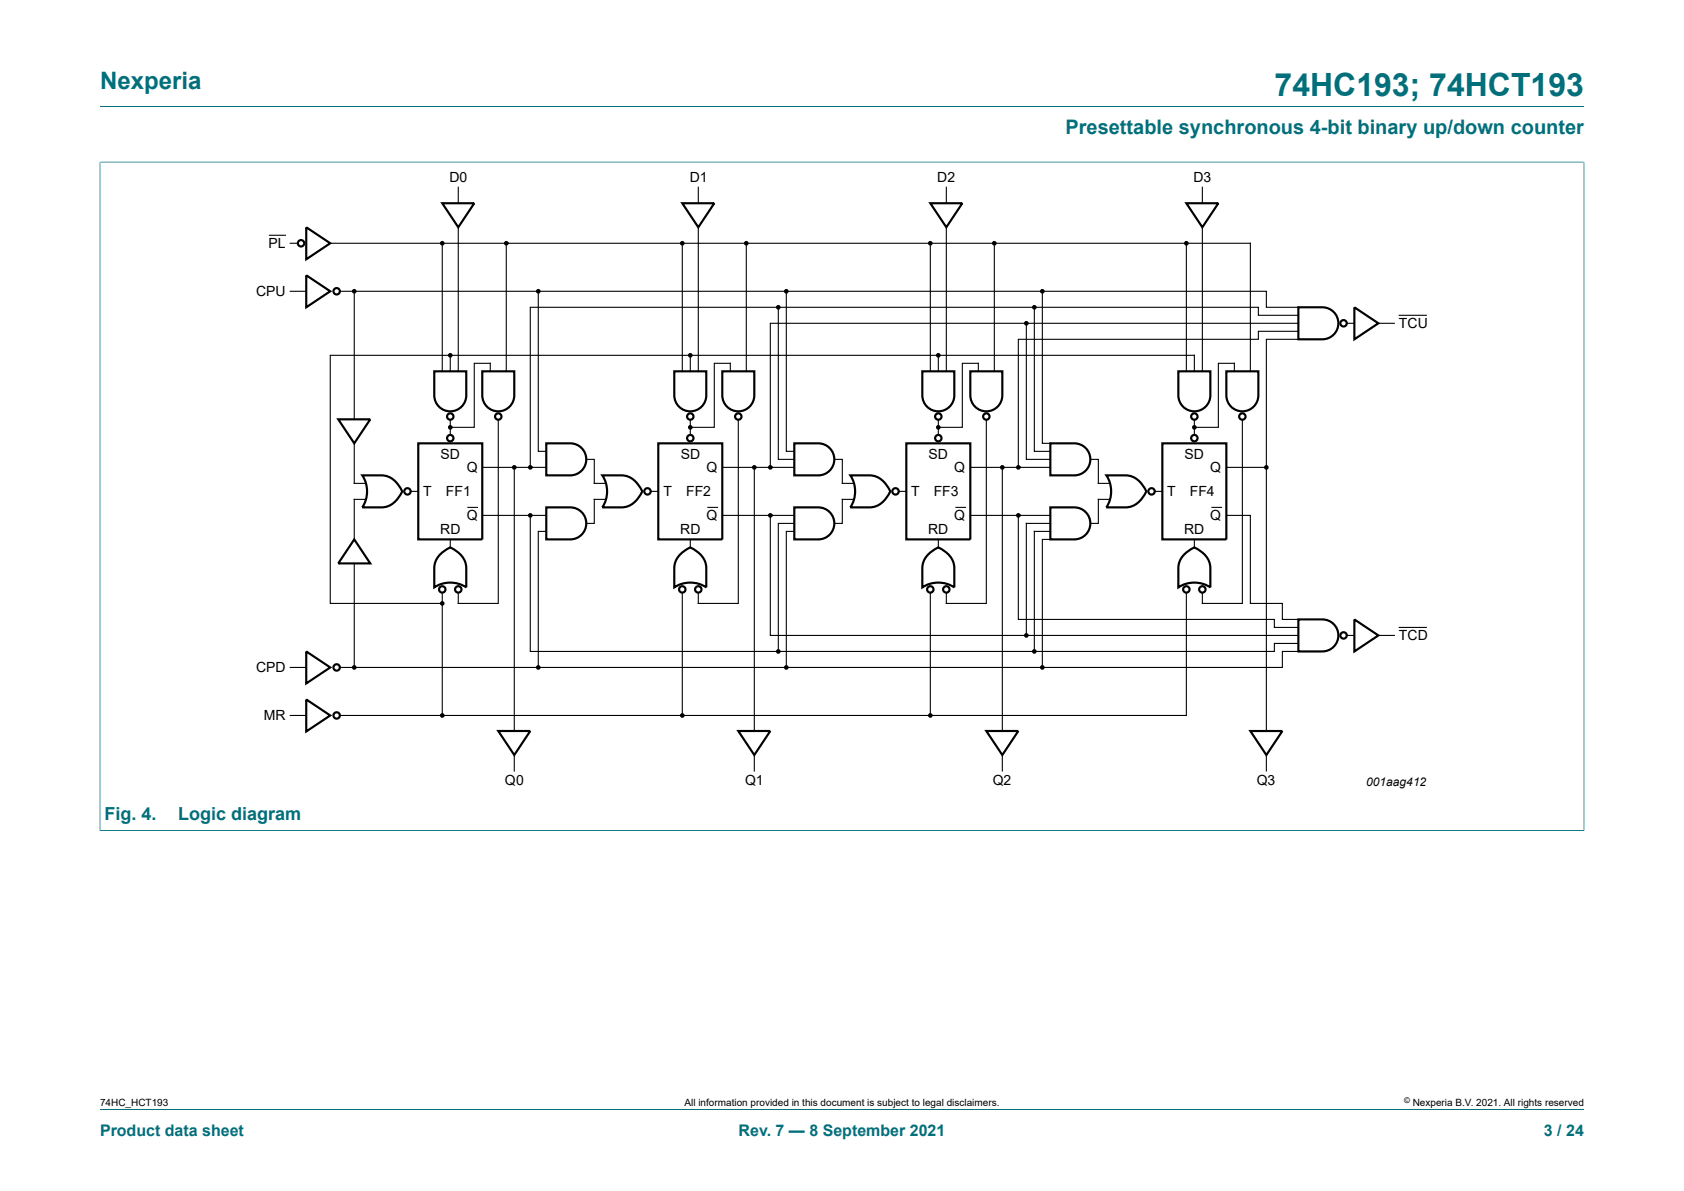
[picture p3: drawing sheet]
<svg xmlns="http://www.w3.org/2000/svg" width="297mm" height="210mm" viewBox="0 0 297 210" stroke-linecap="round" stroke-linejoin="round" font-family="sans-serif">
<path d="M17.6 18.8h261.8M17.6 28.6h261.8M17.6 28.5v118M279.4 28.5v118M17.6 146.4h261.8M17.6 195.6h261.8" fill="none" stroke="#036f7b" stroke-width=".18"/>
<g fill="none" stroke="#000" stroke-width=".38">
<path d="M78 35.8h5.6l-2.8 4.3zM120.3 35.8h5.7l-2.8 4.3zM164.1 35.8h5.6l-2.8 4.3zM209.2 35.8h5.7l-2.8 4.3zM54 48.5l4.2 2.9-4.2 2.8zM54 40.1l4.2 2.8-4.2 2.8zM229 54.2h4.2a2.82 2.82 0 0 1 2.8 2.8 2.82 2.82 0 0 1-2.8 2.8h-4.2zM238.9 54.2l4.2 2.8-4.2 2.8zM59.7 73.9h5.6l-2.8 4.3zM73.8 78.2h11.3v16.9h-11.3zM76.6 65.5h5.6v4.2a2.82 2.82 0 0 1-2.8 2.8 2.82 2.82 0 0 1-2.8-2.8zM85.1 65.5h5.6v4.2a2.82 2.82 0 0 1-2.8 2.8 2.82 2.82 0 0 1-2.8-2.8z"/>
<path d="M96.3 78.2h4.3a2.82 2.82 0 0 1 2.8 2.8 2.82 2.82 0 0 1-2.8 2.8h-4.3zM116.1 78.2h11.3v16.9h-11.3zM118.9 65.5h5.7v4.2a2.82 2.82 0 0 1-2.9 2.8 2.82 2.82 0 0 1-2.8-2.8zM127.4 65.5h5.6v4.2a2.82 2.82 0 0 1-2.8 2.8 2.82 2.82 0 0 1-2.8-2.8zM140.1 78.2h4.2a2.82 2.82 0 0 1 2.8 2.8 2.82 2.82 0 0 1-2.8 2.8h-4.2zM159.8 78.2h11.3v16.9h-11.3zM162.7 65.5h5.6v4.2a2.82 2.82 0 0 1-2.8 2.8 2.82 2.82 0 0 1-2.8-2.8zM171.1 65.5h5.7v4.2a2.82 2.82 0 0 1-2.8 2.8 2.82 2.82 0 0 1-2.9-2.8zM185.2 78.2h4.3a2.82 2.82 0 0 1 2.8 2.8 2.82 2.82 0 0 1-2.8 2.8h-4.3zM205 78.2h11.3v16.9h-11.3zM207.8 65.5h5.7v4.2a2.82 2.82 0 0 1-2.9 2.8 2.82 2.82 0 0 1-2.8-2.8zM216.3 65.5h5.6v4.2a2.82 2.82 0 0 1-2.8 2.8 2.82 2.82 0 0 1-2.8-2.8z"/>
<path d="M62.5 95.1l2.8 4.2h-5.6zM63.9 83.8h3.4a4.1 4.1 0 0 1 3.6 2.8 4.4 4.4 0 0 1-3.6 2.9h-3.4a5.1 5.1 0 0 0 0-5.7zM77.6 97.8l1.8-1.3a4.4 4.4 0 0 1 2.8 3.7v3.4a5.1 5.1 0 0 0-5.6 0v-3.4a3.4 3.4 0 0 1 1-2.4zM96.3 89.5h4.3a2.82 2.82 0 0 1 2.8 2.8 2.82 2.82 0 0 1-2.8 2.8h-4.3zM106.2 83.8h3.4a4.1 4.1 0 0 1 3.7 2.8 4.4 4.4 0 0 1-3.7 2.9h-3.4a5.1 5.1 0 0 0 0-5.7zM119.9 97.8l1.8-1.3a4.4 4.4 0 0 1 2.9 3.7v3.4a5.1 5.1 0 0 0-5.7 0v-3.4a3.4 3.4 0 0 1 1-2.4zM140.1 89.5h4.2a2.82 2.82 0 0 1 2.8 2.8 2.82 2.82 0 0 1-2.8 2.8h-4.2zM150 83.8h3.4a4.1 4.1 0 0 1 3.6 2.8 4.4 4.4 0 0 1-3.6 2.9h-3.4a5.1 5.1 0 0 0 0-5.7zM163.7 97.8l1.8-1.3a4.4 4.4 0 0 1 2.8 3.7v3.4a5.1 5.1 0 0 0-5.6 0v-3.4a3.4 3.4 0 0 1 1-2.4zM185.2 89.5h4.3a2.82 2.82 0 0 1 2.8 2.8 2.82 2.82 0 0 1-2.8 2.8h-4.3zM195.1 83.8h3.4a4.1 4.1 0 0 1 3.7 2.8 4.4 4.4 0 0 1-3.7 2.9h-3.4a5.1 5.1 0 0 0 0-5.7zM208.8 97.8l1.8-1.3a4.4 4.4 0 0 1 2.9 3.7v3.4a5.1 5.1 0 0 0-5.7 0v-3.4a3.4 3.4 0 0 1 1-2.4z"/>
<path d="M54 114.9l4.2 2.8-4.2 2.8zM229 109.2h4.2a2.82 2.82 0 0 1 2.8 2.8 2.82 2.82 0 0 1-2.8 2.9h-4.2zM238.9 109.2l4.2 2.8-4.2 2.9zM54 123.3l4.2 2.9-4.2 2.8zM87.9 128.9h5.6l-2.8 4.2zM130.2 128.9h5.7l-2.9 4.2zM174 128.9h5.6l-2.8 4.2zM220.5 128.9h5.7l-2.9 4.2z"/>
<circle cx="53.1" cy="42.9" r=".56"/>
<circle cx="59.4" cy="51.4" r=".56"/>
<circle cx="237" cy="57" r=".56"/>
<circle cx="79.4" cy="77.3" r=".56"/>
<circle cx="79.4" cy="73.4" r=".56"/>
<circle cx="87.9" cy="73.4" r=".56"/>
<circle cx="121.7" cy="73.4" r=".56"/>
<circle cx="121.7" cy="77.3" r=".56"/>
<circle cx="130.2" cy="73.4" r=".56"/>
<circle cx="165.5" cy="73.4" r=".56"/>
<circle cx="165.5" cy="77.3" r=".56"/>
<circle cx="174" cy="73.4" r=".56"/>
<circle cx="210.6" cy="77.3" r=".56"/>
<circle cx="210.6" cy="73.4" r=".56"/>
<circle cx="219.1" cy="73.4" r=".56"/>
<circle cx="71.9" cy="86.6" r=".56"/>
<circle cx="114.2" cy="86.6" r=".56"/>
<circle cx="157.9" cy="86.6" r=".56"/>
<circle cx="203.1" cy="86.6" r=".56"/>
<circle cx="59.4" cy="117.7" r=".56"/>
<circle cx="78" cy="103.9" r=".56"/>
<circle cx="80.8" cy="103.9" r=".56"/>
<circle cx="120.3" cy="103.9" r=".56"/>
<circle cx="123.2" cy="103.9" r=".56"/>
<circle cx="164.1" cy="103.9" r=".56"/>
<circle cx="166.9" cy="103.9" r=".56"/>
<circle cx="209.2" cy="103.9" r=".56"/>
<circle cx="212.1" cy="103.9" r=".56"/>
<circle cx="237" cy="112" r=".56"/>
<circle cx="59.4" cy="126.2" r=".56"/>
</g>
<g fill="none" stroke="#000" stroke-width=".19">
<path d="M80.8 33v2.8M123.2 33v2.8M166.9 33v2.8M212.1 33v2.8M47.5 41.5h2.8M51.2 51.4h2.8M51.2 42.9h1.3M58.2 42.9h162.3v22.6M59.9 51.4h163.4v2.8h5.7M62.5 51.4v22.5M78 42.9v22.6M80.8 40.1v25.4"/>
<path d="M89.3 42.9v22.6M94.9 51.4v28.2h1.4M120.3 42.9v22.6M123.2 40.1v25.4M131.6 42.9v22.6M137.3 54.2v26.8h2.8M138.7 51.4v28.2h1.4M164.1 42.9v22.6M166.9 40.1v25.4M175.4 42.9v22.6M181 57v24h4.2M182.4 54.2v25.4h2.8"/>
<path d="M183.8 51.4v26.8h1.4M209.2 42.9v22.6M212.1 40.1v25.4M229 59.8h-5.7v22.6h-7M229 55.6h-7.1v-1.4h-128.4v28.2M229 57h-93.1v25.4M229 58.4h-7.1v1.4h-42.3v22.6M237.5 57h1.4M243.1 57h2.8M246.8 55.6h4.8M62.5 78.2v7h2M79.4 62.6v2.9"/>
<path d="M79.4 74v1.3M86.5 65.5v-1.4h-2.9v11.2h-4.2v1.4M87.9 74v32.4h-7.1v-1.9M121.7 62.6v2.9M121.7 74v1.3M128.8 65.5v-1.4h-2.8v11.2h-4.3v1.4M130.2 74v32.4h-7v-1.9M165.5 62.6v2.9M165.5 74v1.3M172.5 65.5v-1.4h-2.8v11.2h-4.2v1.4M174 74v32.4h-7.1v-1.9M210.6 65.5v-2.9h-152.4v43.8h19.8"/>
<path d="M210.6 74v1.3M217.7 65.5v-1.4h-2.8v11.2h-4.3v1.4M219.1 74v32.4h-7v-1.9M62.5 99.3v18.4M64.5 88.1l-2-.1v7.1M72.4 86.6h1.4M79.4 95.1v1.4M82.5 89.5h1.7M85.1 82.4h11.2M85.1 90.9h11.2M90.7 82.4v46.5M93.5 90.9v24h131.3v-1.4h4.2"/>
<path d="M96.3 93.7h-1.4v24M103.4 81h1.4v4.2h2M106.8 88.1h-2v4.2h-1.4M114.8 86.6h1.3M121.7 95.1v1.4M124.8 89.5h1.7M127.4 82.4h12.7M127.4 90.9h12.7M133 82.4v46.5M135.9 90.9v21.1h93.1M140.1 92.3h-2.8v22.6M140.1 93.7h-1.4v24"/>
<path d="M147.1 81h1.5v4.2h1.9M150.5 88.1h-1.9v4.2h-1.5M158.5 86.6h1.3M165.5 95.1v1.4M168.6 89.5h1.7M171.1 82.4h14.1M171.1 90.9h14.1M176.8 82.4v46.5M179.6 90.9v18.3h45.2v1.4h4.2M185.2 95.1h-1.4v22.6M185.2 92.3h-4.2v19.7M185.2 93.7h-2.8v21.2"/>
<path d="M192.3 81h1.4v4.2h2M195.7 88.1h-2v4.2h-1.4M203.7 86.6h1.3M210.6 95.1v1.4M213.7 89.5h1.7M216.3 90.9h4.2v15.5h5.7v2.8h2.8M223.3 82.4v46.5M51.2 117.7h2.8M78 104.5v21.6M120.3 104.5v21.6M164.1 104.5v21.6M209.2 104.5v21.7h-149.3"/>
<path d="M229 114.9h-2.8v2.8h-166.3M237.5 112h1.4M243.1 112h2.8M246.8 110.6h4.8M51.2 126.2h2.8M90.7 133.1v2.8M133 133.1v2.8M176.8 133.1v2.8M223.3 133.1v2.8"/>
</g>
<g fill="#000">
<circle cx="62.5" cy="51.4" r=".28"/>
<circle cx="78" cy="42.9" r=".28"/>
<circle cx="89.3" cy="42.9" r=".28"/>
<circle cx="94.9" cy="51.4" r=".28"/>
<circle cx="120.3" cy="42.9" r=".28"/>
<circle cx="131.6" cy="42.9" r=".28"/>
<circle cx="137.3" cy="54.2" r=".28"/>
<circle cx="138.7" cy="51.4" r=".28"/>
<circle cx="164.1" cy="42.9" r=".28"/>
<circle cx="175.4" cy="42.9" r=".28"/>
<circle cx="181" cy="57" r=".28"/>
<circle cx="182.4" cy="54.2" r=".28"/>
<circle cx="183.8" cy="51.4" r=".28"/>
<circle cx="209.2" cy="42.9" r=".28"/>
<circle cx="79.4" cy="62.6" r=".28"/>
<circle cx="79.4" cy="75.3" r=".28"/>
<circle cx="121.7" cy="62.6" r=".28"/>
<circle cx="121.7" cy="75.3" r=".28"/>
<circle cx="165.5" cy="62.6" r=".28"/>
<circle cx="165.5" cy="75.3" r=".28"/>
<circle cx="210.6" cy="75.3" r=".28"/>
<circle cx="90.7" cy="82.4" r=".28"/>
<circle cx="93.5" cy="90.9" r=".28"/>
<circle cx="93.5" cy="82.4" r=".28"/>
<circle cx="133" cy="82.4" r=".28"/>
<circle cx="135.9" cy="82.4" r=".28"/>
<circle cx="135.9" cy="90.9" r=".28"/>
<circle cx="176.8" cy="82.4" r=".28"/>
<circle cx="179.6" cy="90.9" r=".28"/>
<circle cx="179.6" cy="82.4" r=".28"/>
<circle cx="223.3" cy="82.4" r=".28"/>
<circle cx="62.5" cy="117.7" r=".28"/>
<circle cx="78" cy="106.4" r=".28"/>
<circle cx="94.9" cy="117.7" r=".28"/>
<circle cx="137.3" cy="114.9" r=".28"/>
<circle cx="138.7" cy="117.7" r=".28"/>
<circle cx="181" cy="112" r=".28"/>
<circle cx="182.4" cy="114.9" r=".28"/>
<circle cx="183.8" cy="117.7" r=".28"/>
<circle cx="78" cy="126.2" r=".28"/>
<circle cx="120.3" cy="126.2" r=".28"/>
<circle cx="164.1" cy="126.2" r=".28"/>
</g>
<g fill="none" stroke="#000" stroke-width=".25">
<circle cx="62.5" cy="51.4" r=".28"/>
<circle cx="78" cy="42.9" r=".28"/>
<circle cx="89.3" cy="42.9" r=".28"/>
<circle cx="94.9" cy="51.4" r=".28"/>
<circle cx="120.3" cy="42.9" r=".28"/>
<circle cx="131.6" cy="42.9" r=".28"/>
<circle cx="137.3" cy="54.2" r=".28"/>
<circle cx="138.7" cy="51.4" r=".28"/>
<circle cx="164.1" cy="42.9" r=".28"/>
<circle cx="175.4" cy="42.9" r=".28"/>
<circle cx="181" cy="57" r=".28"/>
<circle cx="182.4" cy="54.2" r=".28"/>
<circle cx="183.8" cy="51.4" r=".28"/>
<circle cx="209.2" cy="42.9" r=".28"/>
<circle cx="79.4" cy="62.6" r=".28"/>
<circle cx="79.4" cy="75.3" r=".28"/>
<circle cx="121.7" cy="62.6" r=".28"/>
<circle cx="121.7" cy="75.3" r=".28"/>
<circle cx="165.5" cy="62.6" r=".28"/>
<circle cx="165.5" cy="75.3" r=".28"/>
<circle cx="210.6" cy="75.3" r=".28"/>
<circle cx="90.7" cy="82.4" r=".28"/>
<circle cx="93.5" cy="90.9" r=".28"/>
<circle cx="93.5" cy="82.4" r=".28"/>
<circle cx="133" cy="82.4" r=".28"/>
<circle cx="135.9" cy="82.4" r=".28"/>
<circle cx="135.9" cy="90.9" r=".28"/>
<circle cx="176.8" cy="82.4" r=".28"/>
<circle cx="179.6" cy="90.9" r=".28"/>
<circle cx="179.6" cy="82.4" r=".28"/>
<circle cx="223.3" cy="82.4" r=".28"/>
<circle cx="62.5" cy="117.7" r=".28"/>
<circle cx="78" cy="106.4" r=".28"/>
<circle cx="94.9" cy="117.7" r=".28"/>
<circle cx="137.3" cy="114.9" r=".28"/>
<circle cx="138.7" cy="117.7" r=".28"/>
<circle cx="181" cy="112" r=".28"/>
<circle cx="182.4" cy="114.9" r=".28"/>
<circle cx="183.8" cy="117.7" r=".28"/>
<circle cx="78" cy="126.2" r=".28"/>
<circle cx="120.3" cy="126.2" r=".28"/>
<circle cx="164.1" cy="126.2" r=".28"/>
</g>
<text font-size="5.6" fill="#036f7b" x="224.8" y="16.8">74HC193; 74HCT193</text>
<text font-size="4.2" fill="#036f7b" x="17.6" y="15.6">Nexperia</text>
<text font-size="3.5" fill="#036f7b" x="187.9" y="23.7">Presettable synchronous 4-bit binary up/down counter</text>
<g font-size="3.2" fill="#036f7b">
<text x="18.4" y="144.6">Fig. 4.</text>
<text x="31.4" y="144.6">Logic diagram</text>
</g>
<g font-size="2.8" fill="#036f7b">
<text x="17.6" y="200.2">Product data sheet</text>
<text x="130.3" y="200.2">Rev. 7 — 8 September 2021</text>
<text x="272.3" y="200.2">3 / 24</text>
</g>
<g font-size="2.5">
<text x="79.3" y="32.2">D0</text>
<text x="121.6" y="32.2">D1</text>
<text x="165.3" y="32.2">D2</text>
<text x="210.5" y="32.2">D3</text>
<text x="47.3" y="43.7">PL</text>
<text x="45.2" y="52.2">CPU</text>
<text x="246.7" y="57.8">TCU</text>
<text x="77.7" y="81">SD</text>
<text x="82.3" y="83.2">Q</text>
<text x="120.1" y="81">SD</text>
<text x="124.6" y="83.2">Q</text>
<text x="163.7" y="81">SD</text>
<text x="168.3" y="83.2">Q</text>
<text x="208.9" y="81">SD</text>
<text x="213.5" y="83.2">Q</text>
<text x="74.6" y="87.5">T</text>
<text x="78.6" y="87.5">FF1</text>
<text x="117" y="87.5">T</text>
<text x="121" y="87.5">FF2</text>
<text x="160.7" y="87.5">T</text>
<text x="164.7" y="87.5">FF3</text>
<text x="205.8" y="87.5">T</text>
<text x="209.8" y="87.5">FF4</text>
<text x="77.6" y="94.2">RD</text>
<text x="82.3" y="91.7">Q</text>
<text x="120" y="94.2">RD</text>
<text x="124.6" y="91.7">Q</text>
<text x="163.7" y="94.2">RD</text>
<text x="168.3" y="91.7">Q</text>
<text x="208.8" y="94.2">RD</text>
<text x="213.5" y="91.7">Q</text>
<text x="246.7" y="112.9">TCD</text>
<text x="45.2" y="118.5">CPD</text>
<text x="46.5" y="127">MR</text>
<text x="89.1" y="138.5">Q0</text>
<text x="131.4" y="138.5">Q1</text>
<text x="175.1" y="138.5">Q2</text>
<text x="221.6" y="138.5">Q3</text>
</g>
<text font-size="2.1" x="241" y="138.5">001aag412</text>
<g font-size="1.8">
<text x="17.6" y="195">74HC_HCT193</text>
<text x="120.7" y="195">All information provided in this document is subject to legal disclaimers.</text>
<text x="249.2" y="195">Nexperia B.V. 2021. All rights reserved</text>
</g>
<text font-size="1.4" x="247.6" y="194.6">©</text>
</svg>
